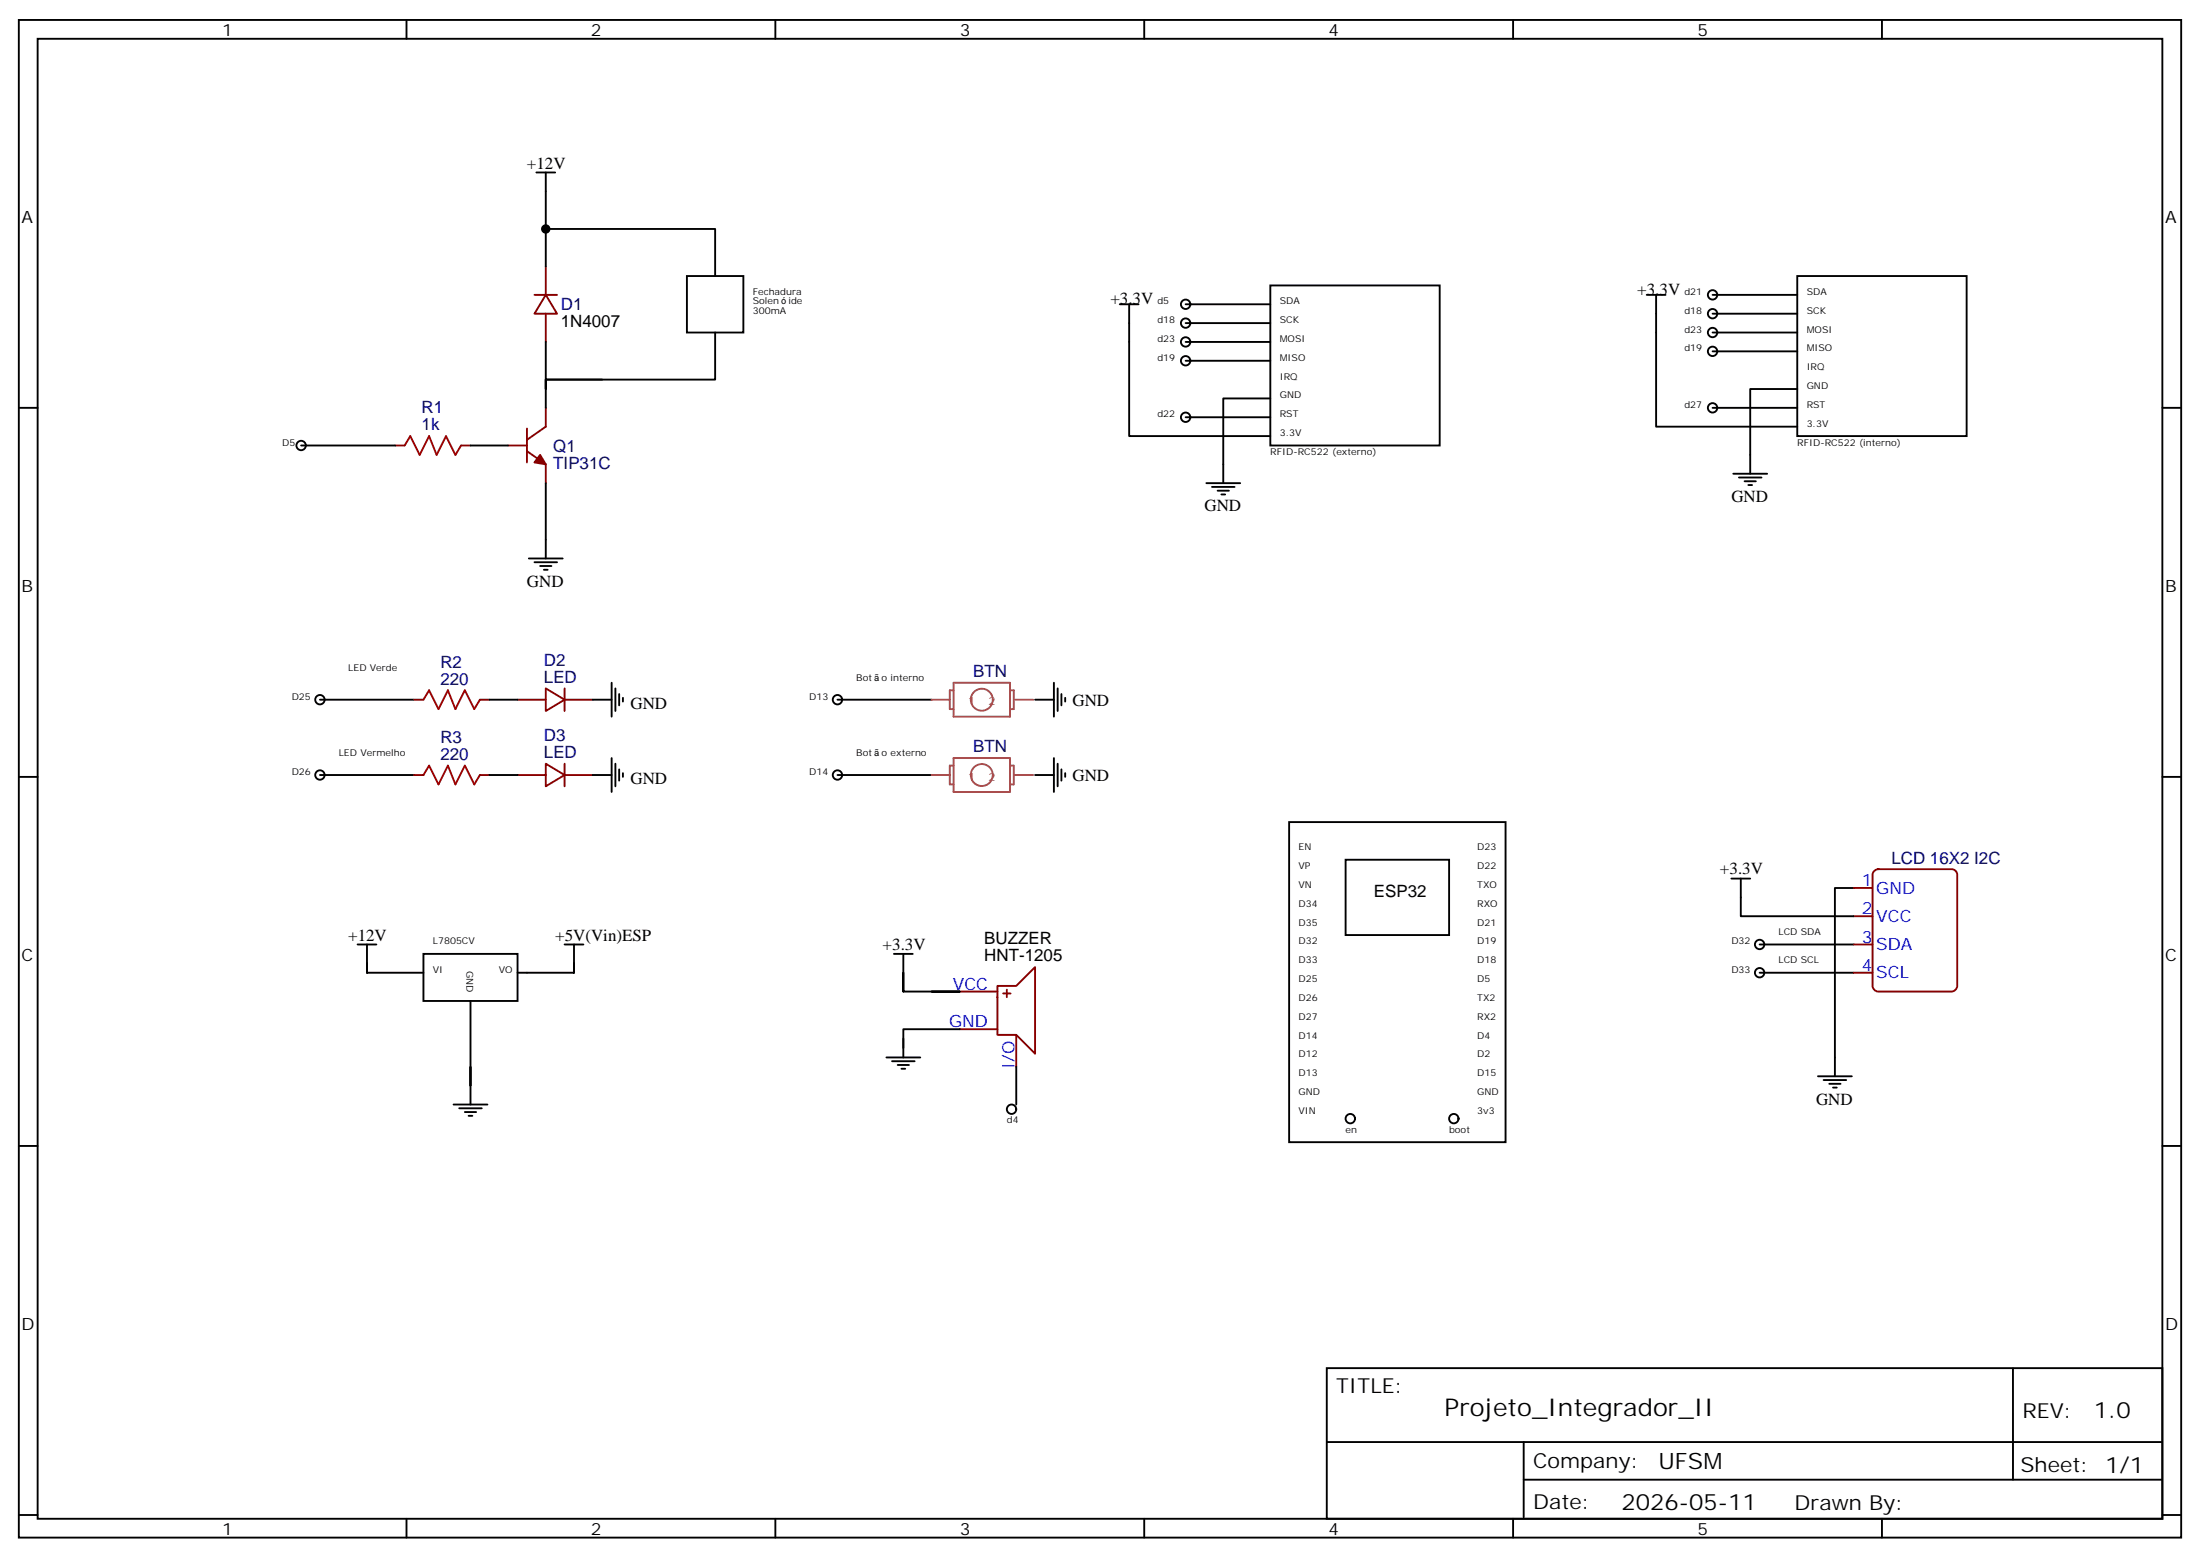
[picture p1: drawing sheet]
<svg xmlns="http://www.w3.org/2000/svg" width="412mm" height="292mm" viewBox="0 0 412 292" stroke-linecap="round" stroke-linejoin="round" font-family="sans-serif">
<g fill="none" stroke="#000" stroke-width=".35">
<path d="M3.5 3.7h405.4v284.4h-405.4zM7.1 7.3h398.2v277.3h-398.2zM76.2 3.7v3.6M145.3 3.7v3.6M214.5 3.7v3.6M283.6 3.7v3.6M352.8 3.7v3.6M100.5 32.3h3.6M102.3 32.3v17.7M102.3 42.9h31.8v8.8M128.8 51.7h10.5v10.6h-10.5zM209.9 57h3.5"/>
<path d="M211.7 57v24.7h26.4M222.2 57h15.9M238.1 53.5h31.8v30h-31.8zM308.7 55.2h3.5M310.4 55.2v24.7h26.5M321 55.2h15.9M321 58.8h15.9M336.9 51.7h31.8v30h-31.8zM3.5 76.4h3.6M112.9 71.1h-10.6v5.3M134.1 62.3v8.8h-31.8v-7M222.2 60.5h15.9"/>
<path d="M222.2 64.1h15.9M222.2 67.6h15.9M222.2 78.2h15.9M238.1 74.6h-8.8v15.9M321 76.4h15.9M321 65.8h15.9M321 62.3h15.9M336.9 72.9h-8.8v15.9M405.3 76.4h3.6M56.4 83.5h17.7M88.2 83.5h7M102.3 90.5v14.1"/>
<path d="M226.1 90.5h6.4M227.2 91.2h4.2M228.2 91.9h2.2M229 92.6h.7M324.9 88.8h6.4M326 89.5h4.2M327 90.2h2.1M327.7 90.9h.7M99.1 104.6h6.4M100.2 105.3h4.2M101.2 106h2.2M102 106.8h.7"/>
<path d="M60 131.1h17.6M91.7 131.1h5.3M111.1 131.1h3.6M114.7 127.9v6.4M115.4 129v4.2M116.1 130v2.2M116.8 130.7v.7M157 131.1h17.6M194 131.1h3.6M197.6 127.9v6.4M198.3 129v4.2M199 130v2.2"/>
<path d="M199.7 130.7v.7M3.5 145.6h3.6M60 145.2h17.6M91.7 145.2h5.3M111.1 145.2h3.6M114.7 142v6.4M115.4 143.1v4.2M116.1 144.1v2.2M116.8 144.9v.7M157 145.2h17.6M194 145.2h3.6M197.6 142v6.4"/>
<path d="M198.3 143.1v4.2M199 144.1v2.2M199.7 144.9v.7M241.7 154h40.5v60h-40.5zM405.3 145.6h3.6M67 177h3.6M68.8 177v3.5M79.4 178.7h17.6v8.8h-17.6zM105.8 177h3.6M107.6 177v3.5M167.6 178.7h3.5M169.3 178.7v3.5"/>
<path d="M252.2 161.1h19.4v14.1h-19.4zM324.6 164.6h3.5M326.3 164.6v7.1h21.2M329.8 177h17.7M347.5 166.4h-3.5v35.2M68.8 182.2v-1.7v1.7h10.6M88.2 187.5v15.9v-3.5M97 182.2h10.6v-1.7v1.7M166.2 198.1h6.3M167.2 198.8h4.2M168.3 199.5h2.1M169.3 185.8v-3.6v3.6h10.6h-5.3"/>
<path d="M169.3 194.6v3.5M179.9 192.8h-10.6v3.6M190.5 199.9v7M329.8 182.2h17.7M3.5 214.7h3.6M85 206.9h6.4M86.1 207.6h4.2M87.1 208.4h2.2M87.8 209.1h.7M88.2 203.4v3.5M169 200.2h.7M340.8 201.6h6.3"/>
<path d="M341.8 202.4h4.3M342.9 203.1h2.1M343.6 203.8h.7M405.3 214.7h3.6M248.7 256.3h156.6v28.3h-156.6zM377.3 256.4v20.8M248.7 270.2h156.5M285.6 277.2h119.6M285.6 270.2v14.1M3.5 283.8h3.6M76.2 284.6v3.5M145.3 284.6v3.5"/>
<path d="M214.5 284.6v3.5M283.6 284.6v3.5M352.8 284.6v3.5M405.3 283.8h3.6"/>
<circle cx="222.3" cy="57" r=".88"/>
<circle cx="321" cy="55.2" r=".88"/>
<circle cx="321" cy="58.8" r=".88"/>
<circle cx="222.3" cy="67.6" r=".88"/>
<circle cx="222.3" cy="78.2" r=".88"/>
<circle cx="222.3" cy="64.1" r=".88"/>
<circle cx="222.3" cy="60.5" r=".88"/>
<circle cx="321" cy="65.8" r=".88"/>
<circle cx="321" cy="62.3" r=".88"/>
<circle cx="321" cy="76.4" r=".88"/>
<circle cx="56.4" cy="83.5" r=".88"/>
<circle cx="60" cy="131.1" r=".88"/>
<circle cx="157" cy="131.1" r=".88"/>
<circle cx="60" cy="145.2" r=".88"/>
<circle cx="157" cy="145.2" r=".88"/>
<circle cx="329.8" cy="177" r=".88"/>
<circle cx="329.8" cy="182.2" r=".88"/>
<circle cx="189.6" cy="207.8" r=".88"/>
<circle cx="253.1" cy="209.6" r=".88"/>
<circle cx="272.5" cy="209.6" r=".88"/>
</g>
<g fill="none" stroke="#870000" stroke-width=".35">
<path d="M100.2 55.2h4.2M102.3 55.2l2.1 3.6h-4.2zM102.3 50v5.2M102.3 58.8v5.3M102.3 76.4v3.5l-3.5 2.5M74.1 83.5h1.7M86.4 83.5h1.8M95.2 83.5h3.6M98.8 84.5l3.5 2.5v3.5M98.8 80.3v6.3M77.6 131.1h1.8M90 131.1h1.7"/>
<path d="M97 131.1h5.3M102.3 129l3.5 2.1-3.5 2.1zM105.8 131.1h5.3M105.8 129v4.2M77.6 145.2h1.8M90 145.2h1.7M97 145.2h5.3M102.3 143.1l3.5 2.1-3.5 2.1zM105.8 145.2h5.3M105.8 143.1v4.2M347.5 166.4h3.5M347.5 171.7h3.5"/>
<path d="M347.5 177h3.5M351.2 163.3l.9-.5h13.7a1.06 1.06 0 0 1 1.1 1.1v20.8a1.13 1.13 0 0 1-1.1 1.1h-13.7a1.13 1.13 0 0 1-1.1-1.1v-20.8zM179.9 192.8h7.1M179.9 185.8h7.1M187 184.7h3.5l3.5-3.5v16.2l-3.5-3.5h-3.5zM188 186.1h1.4M188.7 185.4v1.4M190.5 193.9v6M347.5 182.2h3.5"/>
</g>
<path d="M101.2 85.2l1.1 1.8-2.1-.4z" fill="#870000" stroke="#870000" stroke-width=".35"/>
<path d="M75.8 83.5l1.1-1.8 1.8 3.5 1.7-3.5 1.4 3.5 1.8-3.5 1.8 3.5 1-1.7M79.4 131.1l1-1.8 1.8 3.6 1.8-3.6 1.4 3.6 1.7-3.6 1.8 3.6 1.1-1.8M79.4 145.2l1-1.8 1.8 3.6 1.8-3.6 1.4 3.6 1.7-3.6 1.8 3.6 1.1-1.8" fill="none" stroke="#a10000" stroke-width=".35"/>
<g fill="none" stroke="#a64a4a" stroke-width=".35">
<path d="M174.6 131.1h3.5M178.7 127.9h10.6v6.4h-10.6zM178.7 129.3h-.7v3.6h.7M189.3 129.3h.7v3.6h-.7M190.2 131.1h3.5M174.6 145.2h3.5M178.7 142h10.6v6.4h-10.6zM178.7 143.4h-.7v3.6h.7M186.1 145.2a2.06 2.06 0 0 0-2.9-1.9 2.06 2.06 0 0 0-.5 3.5 2.06 2.06 0 0 0 3.3-1l.1-.6M189.3 143.4h.7v3.6h-.7M190.2 145.2h3.5"/>
<circle cx="184" cy="131.1" r="2.06"/>
</g>
<circle cx="102.3" cy="42.9" r=".88" fill="#000"/>
<text font-size="4.6" x="270.8" y="265.4">Projeto_Integrador_II</text>
<g font-size="4.2">
<text x="392.5" y="265.6">1.0</text>
<text x="310.9" y="275.2">UFSM</text>
<text x="304" y="283">2026-05-11</text>
</g>
<g font-size="3.9">
<text x="250.5" y="260.9">TITLE:</text>
<text x="379.1" y="265.6">REV:</text>
<text x="287.4" y="275.1">Company:</text>
<text x="378.7" y="275.7">Sheet: 1/1</text>
<text x="287.4" y="282.8">Date:</text>
<text x="336.4" y="282.9">Drawn By:</text>
</g>
<g font-size="3.2">
<text x="41.6" y="6.7">1</text>
<text x="110.8" y="6.7">2</text>
<text x="179.9" y="6.7">3</text>
<text x="249.1" y="6.7">4</text>
<text x="318.2" y="6.7">5</text>
<text x="98.8" y="31.6">+12V</text>
<text x="4.1" y="41.8">A</text>
<text x="405.9" y="41.8">A</text>
<text x="208.1" y="57">+3.3V</text>
<text x="306.9" y="55.2">+3.3V</text>
<text x="105.1" y="61.4">1N4007</text>
<text x="225.8" y="95.8">GND</text>
<text x="324.6" y="94.1">GND</text>
<text x="4.1" y="111">B</text>
<text x="98.8" y="109.9">GND</text>
<text x="405.9" y="111">B</text>
<text x="118.2" y="132.9">GND</text>
<text x="201" y="132.2">GND</text>
<text x="118.2" y="147">GND</text>
<text x="201" y="146.3">GND</text>
<text x="322.4" y="163.8">+3.3V</text>
<text x="257.5" y="168.1">ESP32</text>
<text x="65.3" y="176.2">+12V</text>
<text x="104.1" y="176.2">+5V(Vin)ESP</text>
<text x="165.5" y="178">+3.3V</text>
<text x="184.5" y="176.9">BUZZER</text>
<text x="4.1" y="180.1">C</text>
<text x="184.5" y="180.1">HNT-1205</text>
<text x="405.9" y="180.1">C</text>
<text x="340.4" y="206.9">GND</text>
<text x="4.1" y="249.3">D</text>
<text x="405.9" y="249.3">D</text>
<text x="41.6" y="287.5">1</text>
<text x="110.8" y="287.5">2</text>
<text x="179.9" y="287.5">3</text>
<text x="249.1" y="287.5">4</text>
<text x="318.2" y="287.5">5</text>
</g>
<g font-size="3.2" fill="#000080">
<text x="105.1" y="58.2">D1</text>
<text x="79" y="77.5">R1</text>
<text x="79" y="80.6">1k</text>
<text x="103.7" y="87.8">TIP31C</text>
<text x="103.7" y="84.6">Q1</text>
<text x="82.6" y="125.1">R2</text>
<text x="102" y="124.7">D2</text>
<text x="82.6" y="128.3">220</text>
<text x="102" y="127.9">LED</text>
<text x="182.4" y="126.9">BTN</text>
<text x="82.6" y="142.4">220</text>
<text x="82.6" y="139.2">R3</text>
<text x="102" y="142">LED</text>
<text x="102" y="138.8">D3</text>
<text x="182.4" y="141">BTN</text>
<text x="354.5" y="161.8">LCD 16X2 I2C</text>
</g>
<g font-size="3.2" fill="#00f">
<text x="349" y="166">1</text>
<text x="351.7" y="167.4">GND</text>
<text x="349" y="171.3">2</text>
<text x="351.7" y="172.7">VCC</text>
<text x="349" y="176.6">3</text>
<text x="351.7" y="178">SDA</text>
<text x="178.6" y="185.4">VCC</text>
<text x="349" y="181.9">4</text>
<text x="351.7" y="183.3">SCL</text>
<text x="177.9" y="192.5">GND</text>
<text x="190.1" y="200.2" transform="rotate(-90 190.1 200.2)">I/O</text>
</g>
<g font-size="2.1" fill="#a54b4b">
<text x="181.5" y="132.1">1</text>
<text x="185.3" y="132.1">2</text>
<text x="181.5" y="146.2">1</text>
<text x="185.3" y="146.2">2</text>
</g>
<g font-size="1.8">
<text x="141.1" y="55.2">Fechadura</text>
<text x="141.1" y="57">Solen</text>
<text x="141.1" y="58.8">300mA</text>
<text x="147.8" y="57">ide</text>
<text x="217" y="57">d5</text>
<text x="239.9" y="57">SDA</text>
<text x="315.7" y="58.8">d18</text>
<text x="315.7" y="55.2">d21</text>
<text x="338.7" y="58.8">SCK</text>
<text x="338.7" y="55.2">SDA</text>
<text x="217" y="60.5">d18</text>
<text x="217" y="64.1">d23</text>
<text x="239.9" y="60.5">SCK</text>
<text x="239.9" y="64.1">MOSI</text>
<text x="315.7" y="65.8">d19</text>
<text x="315.7" y="62.3">d23</text>
<text x="338.7" y="65.8">MISO</text>
<text x="338.7" y="62.3">MOSI</text>
<text x="217" y="67.6">d19</text>
<text x="239.9" y="67.6">MISO</text>
<text x="239.9" y="71.1">IRQ</text>
<text x="338.7" y="69.4">IRQ</text>
<text x="239.9" y="74.6">GND</text>
<text x="315.7" y="76.4">d27</text>
<text x="338.7" y="76.4">RST</text>
<text x="338.7" y="72.9">GND</text>
<text x="52.9" y="83.5">D5</text>
<text x="217" y="78.2">d22</text>
<text x="239.9" y="78.2">RST</text>
<text x="239.9" y="81.7">3.3V</text>
<text x="336.9" y="83.5">RFID-RC522 (interno)</text>
<text x="338.7" y="79.9">3.3V</text>
<text x="238.1" y="85.2">RFID-RC522 (externo)</text>
<text x="65.3" y="125.8">LED Verde</text>
<text x="54.7" y="131.1">D25</text>
<text x="151.7" y="131.1">D13</text>
<text x="160.5" y="127.6">Bot</text>
<text x="165.2" y="127.6">o interno</text>
<text x="63.5" y="141.7">LED Vermelho</text>
<text x="160.5" y="141.7">Bot</text>
<text x="165.2" y="141.7">o externo</text>
<text x="54.7" y="145.2">D26</text>
<text x="151.7" y="145.2">D14</text>
<text x="243.4" y="159.3">EN</text>
<text x="276.9" y="159.3">D23</text>
<text x="243.4" y="162.8">VP</text>
<text x="243.4" y="166.4">VN</text>
<text x="276.9" y="166.4">TXO</text>
<text x="276.9" y="162.8">D22</text>
<text x="243.4" y="169.9">D34</text>
<text x="243.4" y="173.4">D35</text>
<text x="276.9" y="173.4">D21</text>
<text x="276.9" y="169.9">RXO</text>
<text x="81.1" y="177">L7805CV</text>
<text x="243.4" y="177">D32</text>
<text x="276.9" y="177">D19</text>
<text x="324.6" y="177">D32</text>
<text x="333.4" y="175.2">LCD SDA</text>
<text x="81.1" y="182.2">VI</text>
<text x="87.5" y="181.8" transform="rotate(90 87.5 181.8)">GND</text>
<text x="93.5" y="182.2">VO</text>
<text x="243.4" y="180.5">D33</text>
<text x="243.4" y="184">D25</text>
<text x="276.9" y="184">D5</text>
<text x="276.9" y="180.5">D18</text>
<text x="324.6" y="182.2">D33</text>
<text x="333.4" y="180.5">LCD SCL</text>
<text x="243.4" y="191.1">D27</text>
<text x="243.4" y="187.5">D26</text>
<text x="276.9" y="187.5">TX2</text>
<text x="276.9" y="191.1">RX2</text>
<text x="243.4" y="194.6">D14</text>
<text x="276.9" y="194.6">D4</text>
<text x="243.4" y="198.1">D12</text>
<text x="243.4" y="201.6">D13</text>
<text x="276.9" y="201.6">D15</text>
<text x="276.9" y="198.1">D2</text>
<text x="243.4" y="205.2">GND</text>
<text x="243.4" y="208.7">VIN</text>
<text x="276.9" y="208.7">3v3</text>
<text x="276.9" y="205.2">GND</text>
<text x="188.7" y="210.5">d4</text>
<text x="252.2" y="212.2">en</text>
<text x="271.6" y="212.2">boot</text>
</g>
</svg>
